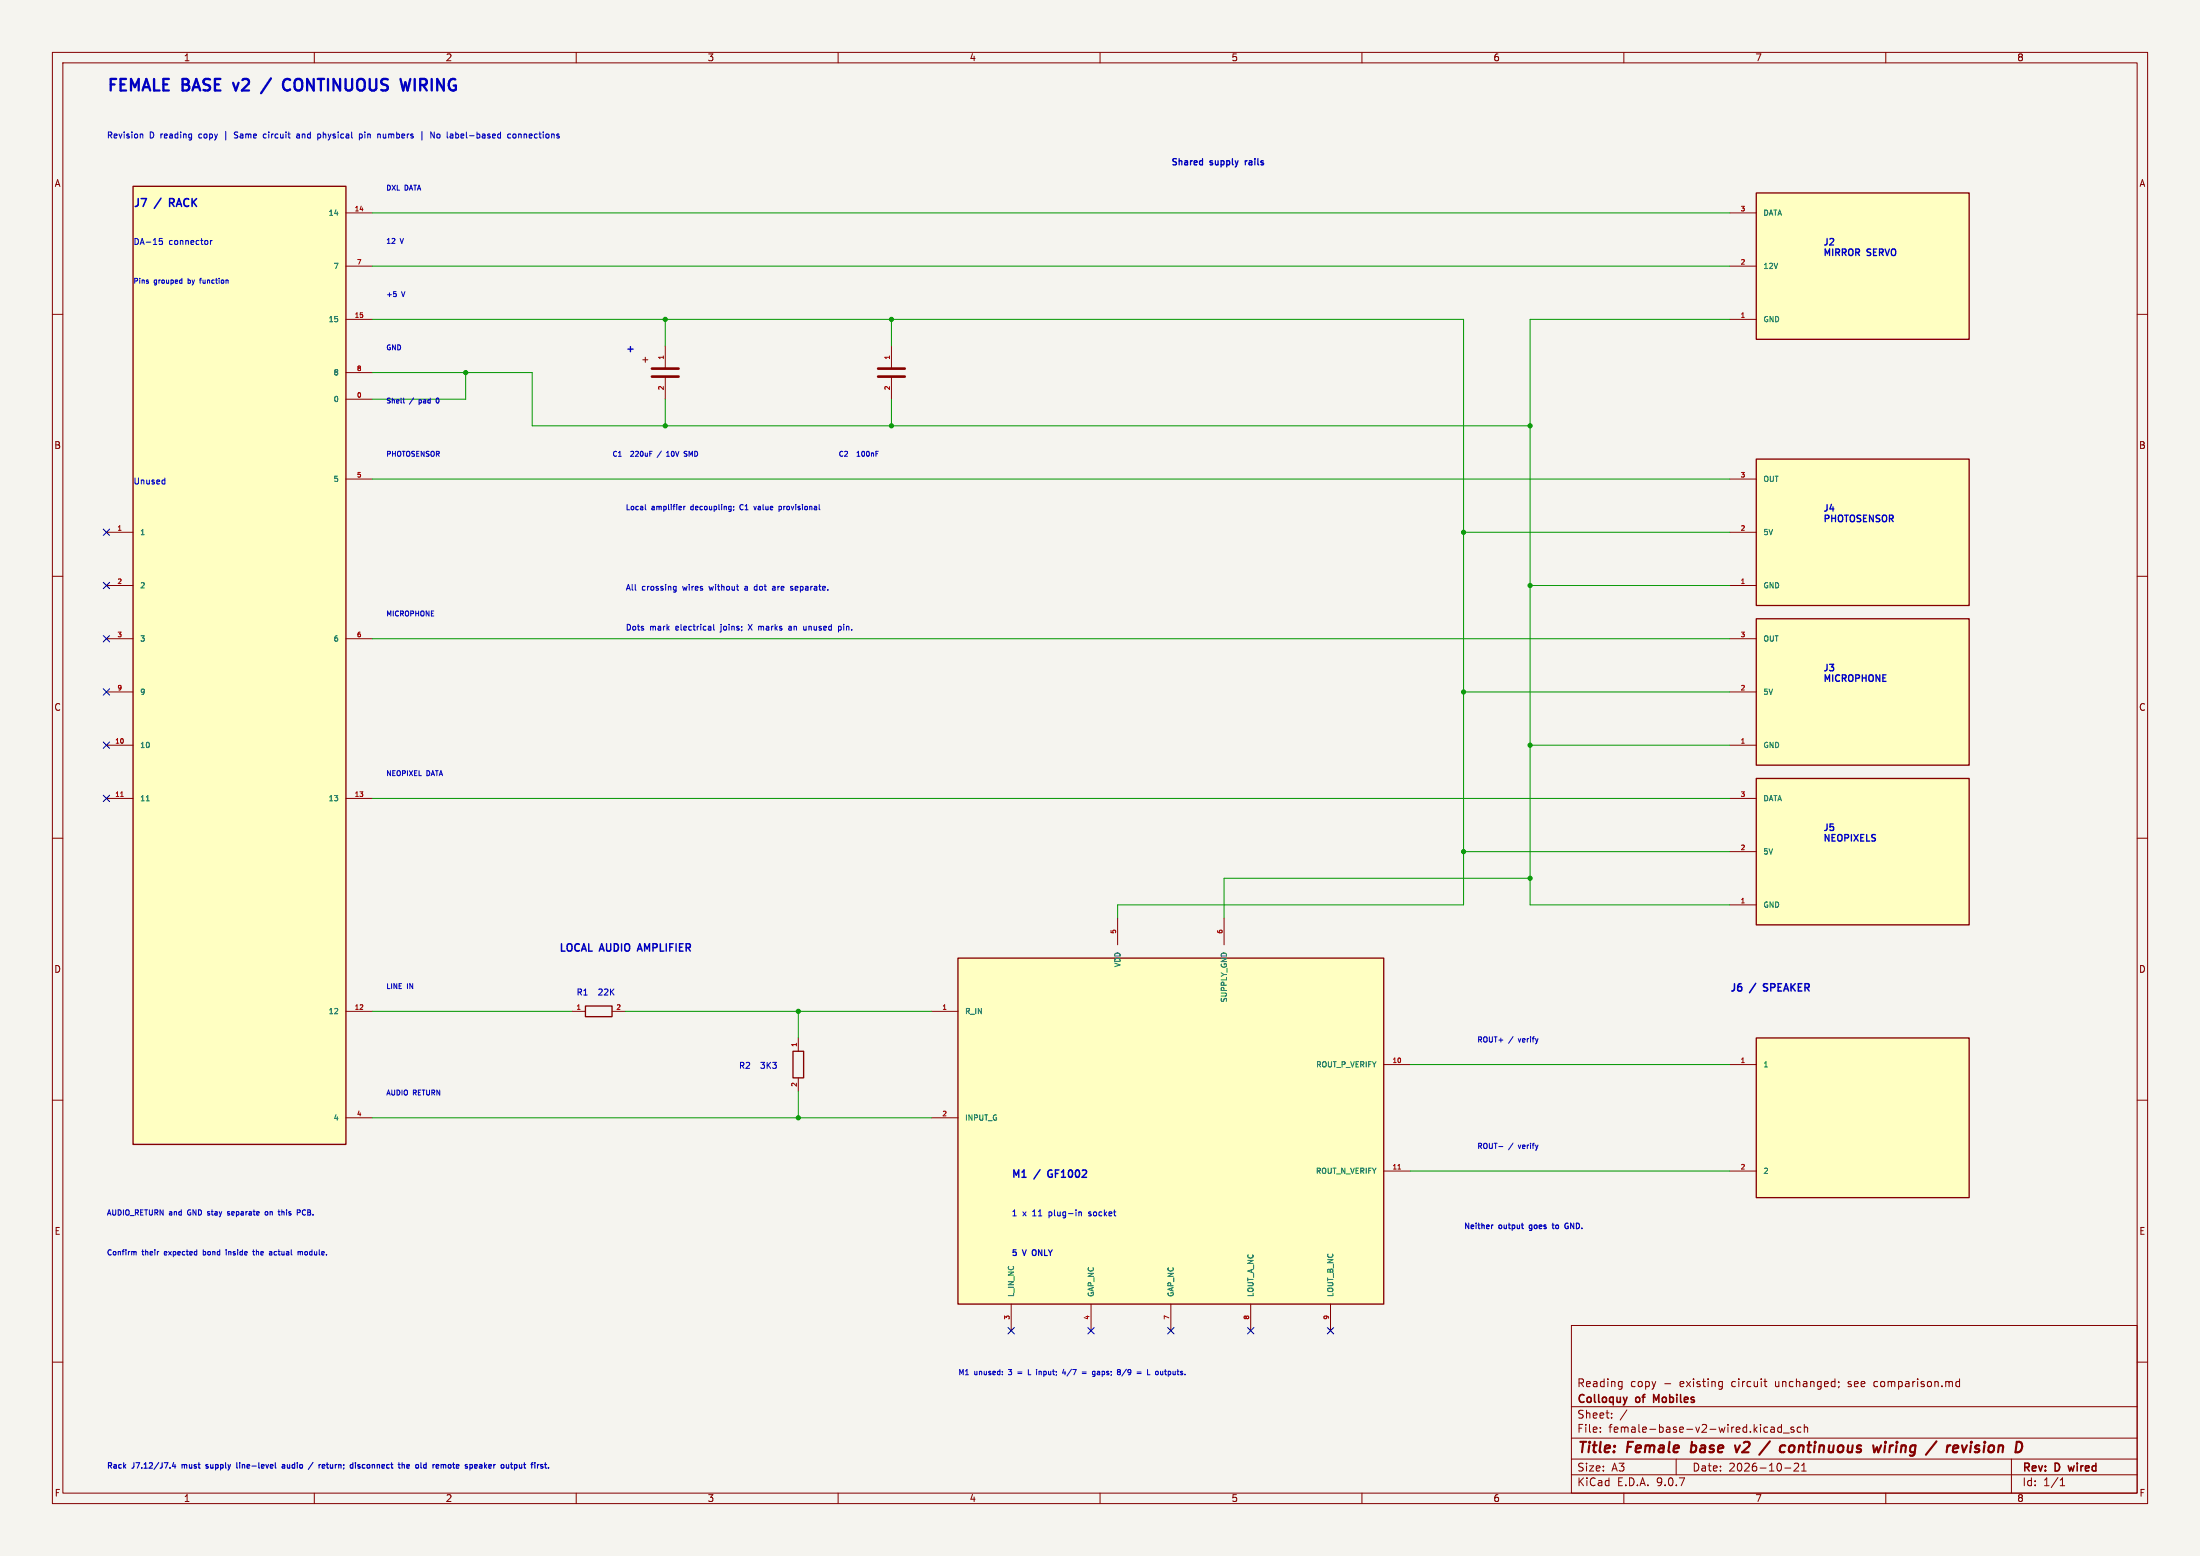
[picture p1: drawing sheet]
(kicad_sch
 (version 20250114)
 (generator "eeschema")
 (generator_version "9.0")
 (paper "A3")
 (title_block
  (title "Female base v2 / continuous wiring / revision D")
  (date "2026-10-21")
  (rev "D wired")
  (company "Colloquy of Mobiles")
  (comment 1 "Reading copy - existing circuit unchanged; see comparison.md"))
 (lib_symbols
  (symbol "Colloquy:C1"
   (pin_names
    (offset 1.27)) (exclude_from_sim no) (in_bom yes) (on_board yes)
   (property "Reference" "C" (at 0 0 0) (effects (font (size 1.27 1.27))))
   (property "Value" "220uF 10V / provisional" (at 0 0 0) (effects (font (size 1.27 1.27))))
   (property "Footprint" "Capacitor_SMD:CP_Elec_6.3x5.8" (at 0 0 0) (effects (font (size 1.27 1.27)) (hide yes)))
   (property "Datasheet" "" (at 0 0 0) (effects (font (size 1.27 1.27)) (hide yes)))
   (property "Description" "Provisional local reservoir; verify actual amplifier transients and rail sag before release." (at 0 0 0) (effects (font (size 1.27 1.27)) (hide yes)))
   (symbol "C1_1_1"
(text "+" (at -3.81 2.54 0) (effects (font (size 1.27 1.27))))
    (polyline (pts (xy -2.54 0.762) (xy 2.54 0.762)) (stroke (width 0.508) (type default)) (fill (type none)))
    (polyline (pts (xy -2.54 -0.762) (xy 2.54 -0.762)) (stroke (width 0.508) (type default)) (fill (type none)))
    (pin passive line (at 0 5.08 270) (length 4.318) (name "~" (effects (font (size 1.016 1.016)))) (number "1" (effects (font (size 0.889 0.889)))))
    (pin passive line (at 0 -5.08 90) (length 4.318) (name "~" (effects (font (size 1.016 1.016)))) (number "2" (effects (font (size 0.889 0.889))))))
   (embedded_fonts no))
  (symbol "Colloquy:C2"
   (pin_names
    (offset 1.27)) (exclude_from_sim no) (in_bom yes) (on_board yes)
   (property "Reference" "C" (at 0 0 0) (effects (font (size 1.27 1.27))))
   (property "Value" "100nF" (at 0 0 0) (effects (font (size 1.27 1.27))))
   (property "Footprint" "Capacitor_SMD:C_0603_1608Metric" (at 0 0 0) (effects (font (size 1.27 1.27)) (hide yes)))
   (property "Datasheet" "" (at 0 0 0) (effects (font (size 1.27 1.27)) (hide yes)))
   (property "Description" "" (at 0 0 0) (effects (font (size 1.27 1.27)) (hide yes)))
   (symbol "C2_1_1"
    (polyline (pts (xy -2.54 0.762) (xy 2.54 0.762)) (stroke (width 0.508) (type default)) (fill (type none)))
    (polyline (pts (xy -2.54 -0.762) (xy 2.54 -0.762)) (stroke (width 0.508) (type default)) (fill (type none)))
    (pin passive line (at 0 5.08 270) (length 4.318) (name "~" (effects (font (size 1.016 1.016)))) (number "1" (effects (font (size 0.889 0.889)))))
    (pin passive line (at 0 -5.08 90) (length 4.318) (name "~" (effects (font (size 1.016 1.016)))) (number "2" (effects (font (size 0.889 0.889))))))
   (embedded_fonts no))
  
  
  (symbol "Colloquy:J2"
   (pin_names
    (offset 1.27)) (exclude_from_sim no) (in_bom yes) (on_board yes)
   (property "Reference" "J" (at 0 0 0) (effects (font (size 1.27 1.27))))
   (property "Value" "dxl mirror" (at 0 0 0) (effects (font (size 1.27 1.27))))
   (property "Footprint" "Body:J2_original" (at 0 0 0) (effects (font (size 1.27 1.27)) (hide yes)))
   (property "Datasheet" "" (at 0 0 0) (effects (font (size 1.27 1.27)) (hide yes)))
   (property "Description" "Original harness pin order retained. J6 now carries the local amplifier output." (at 0 0 0) (effects (font (size 1.27 1.27)) (hide yes)))
   (symbol "J2_1_1"
    (rectangle (start -20.32 13.97) (end 20.32 -13.97) (stroke (width 0.254) (type default)) (fill (type background)))
    (pin passive line (at -25.4 10.16 0) (length 5.08) (name "DATA" (effects (font (size 1.016 1.016)))) (number "3" (effects (font (size 0.889 0.889)))))
    (pin passive line (at -25.4 0 0) (length 5.08) (name "12V" (effects (font (size 1.016 1.016)))) (number "2" (effects (font (size 0.889 0.889)))))
    (pin passive line (at -25.4 -10.16 0) (length 5.08) (name "GND" (effects (font (size 1.016 1.016)))) (number "1" (effects (font (size 0.889 0.889))))))
   (embedded_fonts no))
  (symbol "Colloquy:J3"
   (pin_names
    (offset 1.27)) (exclude_from_sim no) (in_bom yes) (on_board yes)
   (property "Reference" "J" (at 0 0 0) (effects (font (size 1.27 1.27))))
   (property "Value" "microphone" (at 0 0 0) (effects (font (size 1.27 1.27))))
   (property "Footprint" "Body:J3_original" (at 0 0 0) (effects (font (size 1.27 1.27)) (hide yes)))
   (property "Datasheet" "" (at 0 0 0) (effects (font (size 1.27 1.27)) (hide yes)))
   (property "Description" "Original harness pin order retained. J6 now carries the local amplifier output." (at 0 0 0) (effects (font (size 1.27 1.27)) (hide yes)))
   (symbol "J3_1_1"
    (rectangle (start -20.32 13.97) (end 20.32 -13.97) (stroke (width 0.254) (type default)) (fill (type background)))
    (pin passive line (at -25.4 10.16 0) (length 5.08) (name "OUT" (effects (font (size 1.016 1.016)))) (number "3" (effects (font (size 0.889 0.889)))))
    (pin passive line (at -25.4 0 0) (length 5.08) (name "5V" (effects (font (size 1.016 1.016)))) (number "2" (effects (font (size 0.889 0.889)))))
    (pin passive line (at -25.4 -10.16 0) (length 5.08) (name "GND" (effects (font (size 1.016 1.016)))) (number "1" (effects (font (size 0.889 0.889))))))
   (embedded_fonts no))
  (symbol "Colloquy:J4"
   (pin_names
    (offset 1.27)) (exclude_from_sim no) (in_bom yes) (on_board yes)
   (property "Reference" "J" (at 0 0 0) (effects (font (size 1.27 1.27))))
   (property "Value" "photosensor" (at 0 0 0) (effects (font (size 1.27 1.27))))
   (property "Footprint" "Body:J4_original" (at 0 0 0) (effects (font (size 1.27 1.27)) (hide yes)))
   (property "Datasheet" "" (at 0 0 0) (effects (font (size 1.27 1.27)) (hide yes)))
   (property "Description" "Original harness pin order retained. J6 now carries the local amplifier output." (at 0 0 0) (effects (font (size 1.27 1.27)) (hide yes)))
   (symbol "J4_1_1"
    (rectangle (start -20.32 13.97) (end 20.32 -13.97) (stroke (width 0.254) (type default)) (fill (type background)))
    (pin passive line (at -25.4 10.16 0) (length 5.08) (name "OUT" (effects (font (size 1.016 1.016)))) (number "3" (effects (font (size 0.889 0.889)))))
    (pin passive line (at -25.4 0 0) (length 5.08) (name "5V" (effects (font (size 1.016 1.016)))) (number "2" (effects (font (size 0.889 0.889)))))
    (pin passive line (at -25.4 -10.16 0) (length 5.08) (name "GND" (effects (font (size 1.016 1.016)))) (number "1" (effects (font (size 0.889 0.889))))))
   (embedded_fonts no))
  (symbol "Colloquy:J5"
   (pin_names
    (offset 1.27)) (exclude_from_sim no) (in_bom yes) (on_board yes)
   (property "Reference" "J" (at 0 0 0) (effects (font (size 1.27 1.27))))
   (property "Value" "neopixel" (at 0 0 0) (effects (font (size 1.27 1.27))))
   (property "Footprint" "Body:J5_original" (at 0 0 0) (effects (font (size 1.27 1.27)) (hide yes)))
   (property "Datasheet" "" (at 0 0 0) (effects (font (size 1.27 1.27)) (hide yes)))
   (property "Description" "Original harness pin order retained. J6 now carries the local amplifier output." (at 0 0 0) (effects (font (size 1.27 1.27)) (hide yes)))
   (symbol "J5_1_1"
    (rectangle (start -20.32 13.97) (end 20.32 -13.97) (stroke (width 0.254) (type default)) (fill (type background)))
    (pin passive line (at -25.4 10.16 0) (length 5.08) (name "DATA" (effects (font (size 1.016 1.016)))) (number "3" (effects (font (size 0.889 0.889)))))
    (pin passive line (at -25.4 0 0) (length 5.08) (name "5V" (effects (font (size 1.016 1.016)))) (number "2" (effects (font (size 0.889 0.889)))))
    (pin passive line (at -25.4 -10.16 0) (length 5.08) (name "GND" (effects (font (size 1.016 1.016)))) (number "1" (effects (font (size 0.889 0.889))))))
   (embedded_fonts no))
  (symbol "Colloquy:J6"
   (pin_names
    (offset 1.27)) (exclude_from_sim no) (in_bom yes) (on_board yes)
   (property "Reference" "J" (at 0 0 0) (effects (font (size 1.27 1.27))))
   (property "Value" "Speaker" (at 0 0 0) (effects (font (size 1.27 1.27))))
   (property "Footprint" "Body:J6_original" (at 0 0 0) (effects (font (size 1.27 1.27)) (hide yes)))
   (property "Datasheet" "" (at 0 0 0) (effects (font (size 1.27 1.27)) (hide yes)))
   (property "Description" "Original harness pin order retained. J6 now carries the local amplifier output." (at 0 0 0) (effects (font (size 1.27 1.27)) (hide yes)))
   (symbol "J6_1_1"
    (rectangle (start -20.32 15.24) (end 20.32 -15.24) (stroke (width 0.254) (type default)) (fill (type background)))
    (pin passive line (at -25.4 10.16 0) (length 5.08) (name "1" (effects (font (size 1.016 1.016)))) (number "1" (effects (font (size 0.889 0.889)))))
    (pin passive line (at -25.4 -10.16 0) (length 5.08) (name "2" (effects (font (size 1.016 1.016)))) (number "2" (effects (font (size 0.889 0.889))))))
   (embedded_fonts no))
  (symbol "Colloquy:J7"
   (pin_names
    (offset 1.27)) (exclude_from_sim no) (in_bom yes) (on_board yes)
   (property "Reference" "J" (at 0 0 0) (effects (font (size 1.27 1.27))))
   (property "Value" "DA15_Plug_MountingHoles" (at 0 0 0) (effects (font (size 1.27 1.27))))
   (property "Footprint" "Body:J7_original" (at 0 0 0) (effects (font (size 1.27 1.27)) (hide yes)))
   (property "Datasheet" "" (at 0 0 0) (effects (font (size 1.27 1.27)) (hide yes)))
   (property "Description" "Original harness pin order retained. J6 now carries the local amplifier output." (at 0 0 0) (effects (font (size 1.27 1.27)) (hide yes)))
   (symbol "J7_1_1"
    (rectangle (start -20.32 91.44) (end 20.32 -91.44) (stroke (width 0.254) (type default)) (fill (type background)))
    (pin passive line (at -25.4 25.4 0) (length 5.08) (name "1" (effects (font (size 1.016 1.016)))) (number "1" (effects (font (size 0.889 0.889)))))
    (pin passive line (at -25.4 15.24 0) (length 5.08) (name "2" (effects (font (size 1.016 1.016)))) (number "2" (effects (font (size 0.889 0.889)))))
    (pin passive line (at -25.4 5.08 0) (length 5.08) (name "3" (effects (font (size 1.016 1.016)))) (number "3" (effects (font (size 0.889 0.889)))))
    (pin passive line (at -25.4 -5.08 0) (length 5.08) (name "9" (effects (font (size 1.016 1.016)))) (number "9" (effects (font (size 0.889 0.889)))))
    (pin passive line (at -25.4 -15.24 0) (length 5.08) (name "10" (effects (font (size 1.016 1.016)))) (number "10" (effects (font (size 0.889 0.889)))))
    (pin passive line (at -25.4 -25.4 0) (length 5.08) (name "11" (effects (font (size 1.016 1.016)))) (number "11" (effects (font (size 0.889 0.889)))))
    (pin passive line (at 25.4 86.36 180) (length 5.08) (name "14" (effects (font (size 1.016 1.016)))) (number "14" (effects (font (size 0.889 0.889)))))
    (pin passive line (at 25.4 76.2 180) (length 5.08) (name "7" (effects (font (size 1.016 1.016)))) (number "7" (effects (font (size 0.889 0.889)))))
    (pin passive line (at 25.4 66.04 180) (length 5.08) (name "15" (effects (font (size 1.016 1.016)))) (number "15" (effects (font (size 0.889 0.889)))))
    (pin passive line (at 25.4 55.88 180) (length 5.08) (name "8" (effects (font (size 1.016 1.016)))) (number "8" (effects (font (size 0.889 0.889)))))
    (pin passive line (at 25.4 50.8 180) (length 5.08) (name "0" (effects (font (size 1.016 1.016)))) (number "0" (effects (font (size 0.889 0.889)))))
    (pin passive line (at 25.4 35.56 180) (length 5.08) (name "5" (effects (font (size 1.016 1.016)))) (number "5" (effects (font (size 0.889 0.889)))))
    (pin passive line (at 25.4 5.08 180) (length 5.08) (name "6" (effects (font (size 1.016 1.016)))) (number "6" (effects (font (size 0.889 0.889)))))
    (pin passive line (at 25.4 -25.4 180) (length 5.08) (name "13" (effects (font (size 1.016 1.016)))) (number "13" (effects (font (size 0.889 0.889)))))
    (pin passive line (at 25.4 -66.04 180) (length 5.08) (name "12" (effects (font (size 1.016 1.016)))) (number "12" (effects (font (size 0.889 0.889)))))
    (pin passive line (at 25.4 -86.36 180) (length 5.08) (name "4" (effects (font (size 1.016 1.016)))) (number "4" (effects (font (size 0.889 0.889))))))
   (embedded_fonts no))
  (symbol "Colloquy:M1"
   (pin_names
    (offset 1.27)) (exclude_from_sim no) (in_bom yes) (on_board yes)
   (property "Reference" "M" (at 0 0 0) (effects (font (size 1.27 1.27))))
   (property "Value" "GF1002 / 1x11 female socket" (at 0 0 0) (effects (font (size 1.27 1.27))))
   (property "Footprint" "Body:GF1002_PlugIn_1x11" (at 0 0 0) (effects (font (size 1.27 1.27)) (hide yes)))
   (property "Datasheet" "" (at 0 0 0) (effects (font (size 1.27 1.27)) (hide yes)))
   (property "Description" "Plug-in module: 1x3, 1x2 and 1x4 downward male headers in an 11-pin female socket. Nominal underside gap 11mm. Pin 10=ROUT+, 11=ROUT- is provisional: verify module polarity before ordering." (at 0 0 0) (effects (font (size 1.27 1.27)) (hide yes)))
   (symbol "M1_1_1"
    (rectangle (start -40.64 33.02) (end 40.64 -33.02) (stroke (width 0.254) (type default)) (fill (type background)))
    (pin passive line (at -45.72 22.86 0) (length 5.08) (name "R_IN" (effects (font (size 1.016 1.016)))) (number "1" (effects (font (size 0.889 0.889)))))
    (pin passive line (at -45.72 2.54 0) (length 5.08) (name "INPUT_G" (effects (font (size 1.016 1.016)))) (number "2" (effects (font (size 0.889 0.889)))))
    (pin passive line (at -30.48 -38.1 90) (length 5.08) (name "L_IN_NC" (effects (font (size 1.016 1.016)))) (number "3" (effects (font (size 0.889 0.889)))))
    (pin passive line (at -15.24 -38.1 90) (length 5.08) (name "GAP_NC" (effects (font (size 1.016 1.016)))) (number "4" (effects (font (size 0.889 0.889)))))
    (pin passive line (at -10.16 40.64 270) (length 5.08) (name "VDD" (effects (font (size 1.016 1.016)))) (number "5" (effects (font (size 0.889 0.889)))))
    (pin passive line (at 0 -38.1 90) (length 5.08) (name "GAP_NC" (effects (font (size 1.016 1.016)))) (number "7" (effects (font (size 0.889 0.889)))))
    (pin passive line (at 10.16 40.64 270) (length 5.08) (name "SUPPLY_GND" (effects (font (size 1.016 1.016)))) (number "6" (effects (font (size 0.889 0.889)))))
    (pin passive line (at 15.24 -38.1 90) (length 5.08) (name "LOUT_A_NC" (effects (font (size 1.016 1.016)))) (number "8" (effects (font (size 0.889 0.889)))))
    (pin passive line (at 30.48 -38.1 90) (length 5.08) (name "LOUT_B_NC" (effects (font (size 1.016 1.016)))) (number "9" (effects (font (size 0.889 0.889)))))
    (pin passive line (at 45.72 12.7 180) (length 5.08) (name "ROUT_P_VERIFY" (effects (font (size 1.016 1.016)))) (number "10" (effects (font (size 0.889 0.889)))))
    (pin passive line (at 45.72 -7.62 180) (length 5.08) (name "ROUT_N_VERIFY" (effects (font (size 1.016 1.016)))) (number "11" (effects (font (size 0.889 0.889))))))
   (embedded_fonts no))
  (symbol "Colloquy:R1"
   (pin_names
    (offset 1.27)) (exclude_from_sim no) (in_bom yes) (on_board yes)
   (property "Reference" "R" (at 0 0 0) (effects (font (size 1.27 1.27))))
   (property "Value" "22K" (at 0 0 0) (effects (font (size 1.27 1.27))))
   (property "Footprint" "Resistor_SMD:R_0603_1608Metric" (at 0 0 0) (effects (font (size 1.27 1.27)) (hide yes)))
   (property "Datasheet" "" (at 0 0 0) (effects (font (size 1.27 1.27)) (hide yes)))
   (property "Description" "" (at 0 0 0) (effects (font (size 1.27 1.27)) (hide yes)))
   (symbol "R1_1_1"
    (rectangle (start -2.54 1.016) (end 2.54 -1.016) (stroke (width 0.254) (type default)) (fill (type none)))
    (pin passive line (at -5.08 0 0) (length 2.54) (name "~" (effects (font (size 1.016 1.016)))) (number "1" (effects (font (size 0.889 0.889)))))
    (pin passive line (at 5.08 0 180) (length 2.54) (name "~" (effects (font (size 1.016 1.016)))) (number "2" (effects (font (size 0.889 0.889))))))
   (embedded_fonts no))
  (symbol "Colloquy:R2"
   (pin_names
    (offset 1.27)) (exclude_from_sim no) (in_bom yes) (on_board yes)
   (property "Reference" "R" (at 0 0 0) (effects (font (size 1.27 1.27))))
   (property "Value" "3K3" (at 0 0 0) (effects (font (size 1.27 1.27))))
   (property "Footprint" "Resistor_SMD:R_0603_1608Metric" (at 0 0 0) (effects (font (size 1.27 1.27)) (hide yes)))
   (property "Datasheet" "" (at 0 0 0) (effects (font (size 1.27 1.27)) (hide yes)))
   (property "Description" "" (at 0 0 0) (effects (font (size 1.27 1.27)) (hide yes)))
   (symbol "R2_1_1"
    (rectangle (start -1.016 2.54) (end 1.016 -2.54) (stroke (width 0.254) (type default)) (fill (type none)))
    (pin passive line (at 0 5.08 270) (length 2.54) (name "~" (effects (font (size 1.016 1.016)))) (number "1" (effects (font (size 0.889 0.889)))))
    (pin passive line (at 0 -5.08 90) (length 2.54) (name "~" (effects (font (size 1.016 1.016)))) (number "2" (effects (font (size 0.889 0.889))))))
   (embedded_fonts no)))
 (text "5 V ONLY"
  (exclude_from_sim no)
  (at 193.04 238.76 0)
  (effects (font (size 1.1 1.1)
    (bold yes)) (justify left top)))
 (text "DA-15 connector"
  (exclude_from_sim no)
  (at 25.4 45.72 0)
  (effects (font (size 1.15 1.15)) (justify left top)))
 (text "Pins grouped by function"
  (exclude_from_sim no)
  (at 25.4 53.34 0)
  (effects (font (size 0.95 0.95)) (justify left top)))
 (text "LINE IN"
  (exclude_from_sim no)
  (at 73.66 187.96 0)
  (effects (font (size 0.95 0.95)) (justify left top)))
 (text "12 V"
  (exclude_from_sim no)
  (at 73.66 45.72 0)
  (effects (font (size 0.95 0.95)) (justify left top)))
 (text "M1 unused: 3 = L input; 4/7 = gaps; 8/9 = L outputs."
  (exclude_from_sim no)
  (at 182.88 261.62 0)
  (effects (font (size 1 1)) (justify left top)))
 (text "J7 / RACK"
  (exclude_from_sim no)
  (at 25.4 38.1 0)
  (effects (font (size 1.5 1.5)
    (bold yes)) (justify left top)))
 (text "C2  100nF"
  (exclude_from_sim no)
  (at 160.02 86.36 0)
  (effects (font (size 0.95 0.95)) (justify left top)))
 (text "MICROPHONE"
  (exclude_from_sim no)
  (at 73.66 116.84 0)
  (effects (font (size 0.95 0.95)) (justify left top)))
 (text "Local amplifier decoupling; C1 value provisional"
  (exclude_from_sim no)
  (at 119.38 96.52 0)
  (effects (font (size 1 1)) (justify left top)))
 (text "ROUT- / verify"
  (exclude_from_sim no)
  (at 281.94 218.44 0)
  (effects (font (size 1 1)) (justify left top)))
 (text "J3\nMICROPHONE"
  (exclude_from_sim no)
  (at 347.98 127 0)
  (effects (font (size 1.25 1.25)
    (bold yes)) (justify left top)))
 (text "NEOPIXEL DATA"
  (exclude_from_sim no)
  (at 73.66 147.32 0)
  (effects (font (size 0.95 0.95)) (justify left top)))
 (text "1 x 11 plug-in socket"
  (exclude_from_sim no)
  (at 193.04 231.14 0)
  (effects (font (size 1.15 1.15)) (justify left top)))
 (text "DXL DATA"
  (exclude_from_sim no)
  (at 73.66 35.56 0)
  (effects (font (size 0.95 0.95)) (justify left top)))
 (text "+5 V"
  (exclude_from_sim no)
  (at 73.66 55.88 0)
  (effects (font (size 0.95 0.95)) (justify left top)))
 (text "Confirm their expected bond inside the actual module."
  (exclude_from_sim no)
  (at 20.32 238.76 0)
  (effects (font (size 1 1)) (justify left top)))
 (text "Shared supply rails"
  (exclude_from_sim no)
  (at 223.52 30.48 0)
  (effects (font (size 1.2 1.2)
    (bold yes)) (justify left top)))
 (text "J2\nMIRROR SERVO"
  (exclude_from_sim no)
  (at 347.98 45.72 0)
  (effects (font (size 1.25 1.25)
    (bold yes)) (justify left top)))
 (text "All crossing wires without a dot are separate."
  (exclude_from_sim no)
  (at 119.38 111.76 0)
  (effects (font (size 1.1 1.1)) (justify left top)))
 
 (text "C1  220uF / 10V SMD"
  (exclude_from_sim no)
  (at 116.84 86.36 0)
  (effects (font (size 0.95 0.95)) (justify left top)))
 (text "J6 / SPEAKER"
  (exclude_from_sim no)
  (at 330.2 187.96 0)
  (effects (font (size 1.4 1.4)
    (bold yes)) (justify left top)))
 (text "R2  3K3"
  (exclude_from_sim no)
  (at 140.9859 202.9797 0)
  (effects (font (size 1.15 1.15)) (justify left top)))
 
 (text "M1 / GF1002"
  (exclude_from_sim no)
  (at 193.04 223.52 0)
  (effects (font (size 1.4 1.4)
    (bold yes)) (justify left top)))
 (text "AUDIO RETURN"
  (exclude_from_sim no)
  (at 73.66 208.28 0)
  (effects (font (size 0.95 0.95)) (justify left top)))
 (text "J4\nPHOTOSENSOR"
  (exclude_from_sim no)
  (at 347.98 96.52 0)
  (effects (font (size 1.25 1.25)
    (bold yes)) (justify left top)))
 (text "Rack J7.12/J7.4 must supply line-level audio / return; disconnect the old remote speaker output first."
  (exclude_from_sim no)
  (at 20.32 279.4 0)
  (effects (font (size 1.05 1.05)
    (bold yes)) (justify left top)))
 (text "FEMALE BASE v2 / CONTINUOUS WIRING"
  (exclude_from_sim no)
  (at 20.32 15.24 0)
  (effects (font (size 2.2 2.2)
    (bold yes)) (justify left top)))
 (text "Dots mark electrical joins; X marks an unused pin."
  (exclude_from_sim no)
  (at 119.38 119.38 0)
  (effects (font (size 1.1 1.1)) (justify left top)))
 (text "+"
  (exclude_from_sim no)
  (at 119.38 66.04 0)
  (effects (font (size 1.3 1.3)
    (bold yes)) (justify left top)))
 (text "Shell / pad 0"
  (exclude_from_sim no)
  (at 73.66 76.2 0)
  (effects (font (size 0.95 0.95)) (justify left top)))
 (text "Revision D reading copy | Same circuit and physical pin numbers | No label-based connections"
  (exclude_from_sim no)
  (at 20.32 25.4 0)
  (effects (font (size 1.15 1.15)) (justify left top)))
 
 (text "Unused"
  (exclude_from_sim no)
  (at 25.4 91.44 0)
  (effects (font (size 1.15 1.15)) (justify left top)))
 (text "ROUT+ / verify"
  (exclude_from_sim no)
  (at 281.94 198.12 0)
  (effects (font (size 1 1)) (justify left top)))
 (text "AUDIO_RETURN and GND stay separate on this PCB."
  (exclude_from_sim no)
  (at 20.32 231.14 0)
  (effects (font (size 1 1)) (justify left top)))
 (text "LOCAL AUDIO AMPLIFIER"
  (exclude_from_sim no)
  (at 106.68 180.34 0)
  (effects (font (size 1.4 1.4)
    (bold yes)) (justify left top)))
 (text "R1  22K"
  (exclude_from_sim no)
  (at 109.989 188.9811 0)
  (effects (font (size 1.15 1.15)) (justify left top)))
 (text "PHOTOSENSOR"
  (exclude_from_sim no)
  (at 73.66 86.36 0)
  (effects (font (size 0.95 0.95)) (justify left top)))
 (text "Neither output goes to GND."
  (exclude_from_sim no)
  (at 279.4 233.68 0)
  (effects (font (size 1.05 1.05)
    (bold yes)) (justify left top)))
 (text "J5\nNEOPIXELS"
  (exclude_from_sim no)
  (at 347.98 157.48 0)
  (effects (font (size 1.25 1.25)
    (bold yes)) (justify left top)))
 (text "GND"
  (exclude_from_sim no)
  (at 73.66 66.04 0)
  (effects (font (size 0.95 0.95)) (justify left top)))
 (junction
  (at 292.1 111.76)
  (diameter 0.8)
  (color 0 0 0 0))
 (junction
  (at 292.1 142.24)
  (diameter 0.8)
  (color 0 0 0 0))
 (junction
  (at 170.18 81.28)
  (diameter 0.8)
  (color 0 0 0 0))
 (junction
  (at 152.4 213.36)
  (diameter 0.8)
  (color 0 0 0 0))
 (junction
  (at 88.9 71.12)
  (diameter 0.8)
  (color 0 0 0 0))
 (junction
  (at 292.1 81.28)
  (diameter 0.8)
  (color 0 0 0 0))
 (junction
  (at 279.4 132.08)
  (diameter 0.8)
  (color 0 0 0 0))
 (junction
  (at 279.4 162.56)
  (diameter 0.8)
  (color 0 0 0 0))
 (junction
  (at 127 81.28)
  (diameter 0.8)
  (color 0 0 0 0))
 (junction
  (at 279.4 101.6)
  (diameter 0.8)
  (color 0 0 0 0))
 (junction
  (at 170.18 60.96)
  (diameter 0.8)
  (color 0 0 0 0))
 (junction
  (at 292.1 167.64)
  (diameter 0.8)
  (color 0 0 0 0))
 (junction
  (at 152.4 193.04)
  (diameter 0.8)
  (color 0 0 0 0))
 (junction
  (at 127 60.96)
  (diameter 0.8)
  (color 0 0 0 0))
 (no_connect
  (at 254 254))
 (no_connect
  (at 20.32 132.08))
 (no_connect
  (at 223.52 254))
 (no_connect
  (at 238.76 254))
 (no_connect
  (at 20.32 121.92))
 (no_connect
  (at 193.04 254))
 (no_connect
  (at 208.28 254))
 (no_connect
  (at 20.32 101.6))
 (no_connect
  (at 20.32 111.76))
 (no_connect
  (at 20.32 152.4))
 (no_connect
  (at 20.32 142.24))
 (wire
  (pts (xy 101.6 81.28) (xy 127 81.28))
  (stroke (width 0) (type default)))
 (wire
  (pts (xy 292.1 172.72) (xy 330.2 172.72))
  (stroke (width 0) (type default)))
 (wire
  (pts (xy 269.24 223.52) (xy 330.2 223.52))
  (stroke (width 0) (type default)))
 (wire
  (pts (xy 233.68 167.64) (xy 233.68 175.26))
  (stroke (width 0) (type default)))
 (wire
  (pts (xy 71.12 71.12) (xy 88.9 71.12))
  (stroke (width 0) (type default)))
 (wire
  (pts (xy 152.4 213.36) (xy 177.8 213.36))
  (stroke (width 0) (type default)))
 (wire
  (pts (xy 279.4 132.08) (xy 279.4 162.56))
  (stroke (width 0) (type default)))
 (wire
  (pts (xy 292.1 81.28) (xy 292.1 111.76))
  (stroke (width 0) (type default)))
 (wire
  (pts (xy 170.18 81.28) (xy 292.1 81.28))
  (stroke (width 0) (type default)))
 (wire
  (pts (xy 292.1 167.64) (xy 292.1 172.72))
  (stroke (width 0) (type default)))
 (wire
  (pts (xy 233.68 167.64) (xy 292.1 167.64))
  (stroke (width 0) (type default)))
 (wire
  (pts (xy 292.1 142.24) (xy 292.1 167.64))
  (stroke (width 0) (type default)))
 (wire
  (pts (xy 71.12 50.8) (xy 330.2 50.8))
  (stroke (width 0) (type default)))
 (wire
  (pts (xy 152.4 208.28) (xy 152.4 213.36))
  (stroke (width 0) (type default)))
 (wire
  (pts (xy 213.36 172.72) (xy 213.36 175.26))
  (stroke (width 0) (type default)))
 (wire
  (pts (xy 127 76.2) (xy 127 81.28))
  (stroke (width 0) (type default)))
 (wire
  (pts (xy 152.4 193.04) (xy 152.4 198.12))
  (stroke (width 0) (type default)))
 (wire
  (pts (xy 292.1 111.76) (xy 292.1 142.24))
  (stroke (width 0) (type default)))
 (wire
  (pts (xy 119.38 193.04) (xy 152.4 193.04))
  (stroke (width 0) (type default)))
 (wire
  (pts (xy 71.12 40.64) (xy 330.2 40.64))
  (stroke (width 0) (type default)))
 (wire
  (pts (xy 88.9 71.12) (xy 88.9 76.2))
  (stroke (width 0) (type default)))
 (wire
  (pts (xy 279.4 162.56) (xy 279.4 172.72))
  (stroke (width 0) (type default)))
 (wire
  (pts (xy 269.24 203.2) (xy 330.2 203.2))
  (stroke (width 0) (type default)))
 (wire
  (pts (xy 127 60.96) (xy 170.18 60.96))
  (stroke (width 0) (type default)))
 (wire
  (pts (xy 152.4 193.04) (xy 177.8 193.04))
  (stroke (width 0) (type default)))
 (wire
  (pts (xy 292.1 60.96) (xy 292.1 81.28))
  (stroke (width 0) (type default)))
 (wire
  (pts (xy 127 81.28) (xy 170.18 81.28))
  (stroke (width 0) (type default)))
 (wire
  (pts (xy 101.6 71.12) (xy 101.6 81.28))
  (stroke (width 0) (type default)))
 (wire
  (pts (xy 213.36 172.72) (xy 279.4 172.72))
  (stroke (width 0) (type default)))
 (wire
  (pts (xy 170.18 76.2) (xy 170.18 81.28))
  (stroke (width 0) (type default)))
 (wire
  (pts (xy 71.12 60.96) (xy 127 60.96))
  (stroke (width 0) (type default)))
 (wire
  (pts (xy 88.9 71.12) (xy 101.6 71.12))
  (stroke (width 0) (type default)))
 (wire
  (pts (xy 71.12 76.2) (xy 88.9 76.2))
  (stroke (width 0) (type default)))
 (wire
  (pts (xy 127 60.96) (xy 127 66.04))
  (stroke (width 0) (type default)))
 (wire
  (pts (xy 279.4 132.08) (xy 330.2 132.08))
  (stroke (width 0) (type default)))
 (wire
  (pts (xy 71.12 152.4) (xy 330.2 152.4))
  (stroke (width 0) (type default)))
 (wire
  (pts (xy 71.12 121.92) (xy 330.2 121.92))
  (stroke (width 0) (type default)))
 (wire
  (pts (xy 71.12 91.44) (xy 330.2 91.44))
  (stroke (width 0) (type default)))
 (wire
  (pts (xy 279.4 162.56) (xy 330.2 162.56))
  (stroke (width 0) (type default)))
 (wire
  (pts (xy 71.12 193.04) (xy 109.22 193.04))
  (stroke (width 0) (type default)))
 (wire
  (pts (xy 71.12 213.36) (xy 152.4 213.36))
  (stroke (width 0) (type default)))
 (wire
  (pts (xy 279.4 60.96) (xy 279.4 101.6))
  (stroke (width 0) (type default)))
 (wire
  (pts (xy 279.4 101.6) (xy 279.4 132.08))
  (stroke (width 0) (type default)))
 (wire
  (pts (xy 292.1 142.24) (xy 330.2 142.24))
  (stroke (width 0) (type default)))
 (wire
  (pts (xy 279.4 101.6) (xy 330.2 101.6))
  (stroke (width 0) (type default)))
 (wire
  (pts (xy 170.18 60.96) (xy 170.18 66.04))
  (stroke (width 0) (type default)))
 (wire
  (pts (xy 170.18 60.96) (xy 279.4 60.96))
  (stroke (width 0) (type default)))
 (wire
  (pts (xy 292.1 111.76) (xy 330.2 111.76))
  (stroke (width 0) (type default)))
 (wire
  (pts (xy 292.1 60.96) (xy 330.2 60.96))
  (stroke (width 0) (type default)))
 (symbol
  (lib_id "Colloquy:J4")
  (at 355.6 101.6 0)
  (unit 1)
  (exclude_from_sim no)
  (in_bom yes)
  (on_board yes)
  (dnp no)
  (property "Reference" "J4" (at 355.6 82.55 0) (effects (font (size 1.27 1.27)) (hide yes)))
  (property "Value" "photosensor" (at 355.6 101.6 0) (effects (font (size 1.27 1.27)) (hide yes)))
  (property "Footprint" "Body:J4_original" (at 355.6 101.6 0) (effects (font (size 1.27 1.27)) (hide yes)))
  (property "Datasheet" "" (at 355.6 101.6 0) (effects (font (size 1.27 1.27))))
  (property "Description" "" (at 355.6 101.6 0) (effects (font (size 1.27 1.27))))
  (pin "3")
  (pin "2")
  (pin "1"))
 (symbol
  (lib_id "Colloquy:C1")
  (at 127 71.12 0)
  (unit 1)
  (exclude_from_sim no)
  (in_bom yes)
  (on_board yes)
  (dnp no)
  (property "Reference" "C1" (at 127 63.5 0) (effects (font (size 1.27 1.27)) (hide yes)))
  (property "Value" "220uF 10V / provisional" (at 127 71.12 0) (effects (font (size 1.27 1.27)) (hide yes)))
  (property "Footprint" "Capacitor_SMD:CP_Elec_6.3x5.8" (at 127 71.12 0) (effects (font (size 1.27 1.27)) (hide yes)))
  (property "Datasheet" "" (at 127 71.12 0) (effects (font (size 1.27 1.27))))
  (property "Description" "" (at 127 71.12 0) (effects (font (size 1.27 1.27))))
  (pin "2")
  (pin "1"))
 (symbol
  (lib_id "Colloquy:J5")
  (at 355.6 162.56 0)
  (unit 1)
  (exclude_from_sim no)
  (in_bom yes)
  (on_board yes)
  (dnp no)
  (property "Reference" "J5" (at 355.6 143.51 0) (effects (font (size 1.27 1.27)) (hide yes)))
  (property "Value" "neopixel" (at 355.6 162.56 0) (effects (font (size 1.27 1.27)) (hide yes)))
  (property "Footprint" "Body:J5_original" (at 355.6 162.56 0) (effects (font (size 1.27 1.27)) (hide yes)))
  (property "Datasheet" "" (at 355.6 162.56 0) (effects (font (size 1.27 1.27))))
  (property "Description" "" (at 355.6 162.56 0) (effects (font (size 1.27 1.27))))
  (pin "2")
  (pin "3")
  (pin "1"))
 (symbol
  (lib_id "Colloquy:R2")
  (at 152.4 203.2 0)
  (unit 1)
  (exclude_from_sim no)
  (in_bom yes)
  (on_board yes)
  (dnp no)
  (property "Reference" "R2" (at 152.4 195.58 0) (effects (font (size 1.27 1.27)) (hide yes)))
  (property "Value" "3K3" (at 152.4 203.2 0) (effects (font (size 1.27 1.27)) (hide yes)))
  (property "Footprint" "Resistor_SMD:R_0603_1608Metric" (at 152.4 203.2 0) (effects (font (size 1.27 1.27)) (hide yes)))
  (property "Datasheet" "" (at 152.4 203.2 0) (effects (font (size 1.27 1.27))))
  (property "Description" "" (at 152.4 203.2 0) (effects (font (size 1.27 1.27))))
  (pin "2")
  (pin "1"))
 (symbol
  (lib_id "Colloquy:J7")
  (at 45.72 127 0)
  (unit 1)
  (exclude_from_sim no)
  (in_bom yes)
  (on_board yes)
  (dnp no)
  (property "Reference" "J7" (at 45.72 30.48 0) (effects (font (size 1.27 1.27)) (hide yes)))
  (property "Value" "DA15_Plug_MountingHoles" (at 45.72 127 0) (effects (font (size 1.27 1.27)) (hide yes)))
  (property "Footprint" "Body:J7_original" (at 45.72 127 0) (effects (font (size 1.27 1.27)) (hide yes)))
  (property "Datasheet" "" (at 45.72 127 0) (effects (font (size 1.27 1.27))))
  (property "Description" "" (at 45.72 127 0) (effects (font (size 1.27 1.27))))
  (pin "5")
  (pin "4")
  (pin "12")
  (pin "8")
  (pin "0")
  (pin "6")
  (pin "13")
  (pin "10")
  (pin "1")
  (pin "11")
  (pin "15")
  (pin "9")
  (pin "14")
  (pin "7")
  (pin "2")
  (pin "3"))
 
 (symbol
  (lib_id "Colloquy:J6")
  (at 355.6 213.36 0)
  (unit 1)
  (exclude_from_sim no)
  (in_bom yes)
  (on_board yes)
  (dnp no)
  (property "Reference" "J6" (at 355.6 193.04 0) (effects (font (size 1.27 1.27)) (hide yes)))
  (property "Value" "Speaker" (at 355.6 213.36 0) (effects (font (size 1.27 1.27)) (hide yes)))
  (property "Footprint" "Body:J6_original" (at 355.6 213.36 0) (effects (font (size 1.27 1.27)) (hide yes)))
  (property "Datasheet" "" (at 355.6 213.36 0) (effects (font (size 1.27 1.27))))
  (property "Description" "" (at 355.6 213.36 0) (effects (font (size 1.27 1.27))))
  (pin "1")
  (pin "2"))
 (symbol
  (lib_id "Colloquy:R1")
  (at 114.3 193.04 0)
  (unit 1)
  (exclude_from_sim no)
  (in_bom yes)
  (on_board yes)
  (dnp no)
  (property "Reference" "R1" (at 114.3 186.944 0) (effects (font (size 1.27 1.27)) (hide yes)))
  (property "Value" "22K" (at 114.3 193.04 0) (effects (font (size 1.27 1.27)) (hide yes)))
  (property "Footprint" "Resistor_SMD:R_0603_1608Metric" (at 114.3 193.04 0) (effects (font (size 1.27 1.27)) (hide yes)))
  (property "Datasheet" "" (at 114.3 193.04 0) (effects (font (size 1.27 1.27))))
  (property "Description" "" (at 114.3 193.04 0) (effects (font (size 1.27 1.27))))
  (pin "1")
  (pin "2"))
 (symbol
  (lib_id "Colloquy:J3")
  (at 355.6 132.08 0)
  (unit 1)
  (exclude_from_sim no)
  (in_bom yes)
  (on_board yes)
  (dnp no)
  (property "Reference" "J3" (at 355.6 113.03 0) (effects (font (size 1.27 1.27)) (hide yes)))
  (property "Value" "microphone" (at 355.6 132.08 0) (effects (font (size 1.27 1.27)) (hide yes)))
  (property "Footprint" "Body:J3_original" (at 355.6 132.08 0) (effects (font (size 1.27 1.27)) (hide yes)))
  (property "Datasheet" "" (at 355.6 132.08 0) (effects (font (size 1.27 1.27))))
  (property "Description" "" (at 355.6 132.08 0) (effects (font (size 1.27 1.27))))
  (pin "3")
  (pin "1")
  (pin "2"))
 (symbol
  (lib_id "Colloquy:J2")
  (at 355.6 50.8 0)
  (unit 1)
  (exclude_from_sim no)
  (in_bom yes)
  (on_board yes)
  (dnp no)
  (property "Reference" "J2" (at 355.6 31.75 0) (effects (font (size 1.27 1.27)) (hide yes)))
  (property "Value" "dxl mirror" (at 355.6 50.8 0) (effects (font (size 1.27 1.27)) (hide yes)))
  (property "Footprint" "Body:J2_original" (at 355.6 50.8 0) (effects (font (size 1.27 1.27)) (hide yes)))
  (property "Datasheet" "" (at 355.6 50.8 0) (effects (font (size 1.27 1.27))))
  (property "Description" "" (at 355.6 50.8 0) (effects (font (size 1.27 1.27))))
  (pin "2")
  (pin "1")
  (pin "3"))
 
 (symbol
  (lib_id "Colloquy:M1")
  (at 223.52 215.9 0)
  (unit 1)
  (exclude_from_sim no)
  (in_bom yes)
  (on_board yes)
  (dnp no)
  (property "Reference" "M1" (at 223.52 177.8 0) (effects (font (size 1.27 1.27)) (hide yes)))
  (property "Value" "GF1002 / 1x11 female socket" (at 223.52 215.9 0) (effects (font (size 1.27 1.27)) (hide yes)))
  (property "Footprint" "Body:GF1002_PlugIn_1x11" (at 223.52 215.9 0) (effects (font (size 1.27 1.27)) (hide yes)))
  (property "Datasheet" "" (at 223.52 215.9 0) (effects (font (size 1.27 1.27))))
  (property "Description" "" (at 223.52 215.9 0) (effects (font (size 1.27 1.27))))
  (pin "1")
  (pin "6")
  (pin "5")
  (pin "2")
  (pin "10")
  (pin "4")
  (pin "7")
  (pin "8")
  (pin "3")
  (pin "11")
  (pin "9"))
 (symbol
  (lib_id "Colloquy:C2")
  (at 170.18 71.12 0)
  (unit 1)
  (exclude_from_sim no)
  (in_bom yes)
  (on_board yes)
  (dnp no)
  (property "Reference" "C2" (at 170.18 63.5 0) (effects (font (size 1.27 1.27)) (hide yes)))
  (property "Value" "100nF" (at 170.18 71.12 0) (effects (font (size 1.27 1.27)) (hide yes)))
  (property "Footprint" "Capacitor_SMD:C_0603_1608Metric" (at 170.18 71.12 0) (effects (font (size 1.27 1.27)) (hide yes)))
  (property "Datasheet" "" (at 170.18 71.12 0) (effects (font (size 1.27 1.27))))
  (property "Description" "" (at 170.18 71.12 0) (effects (font (size 1.27 1.27))))
  (pin "1")
  (pin "2"))
 (sheet_instances
  (path ""
   (page "1")))
 (embedded_fonts no))
